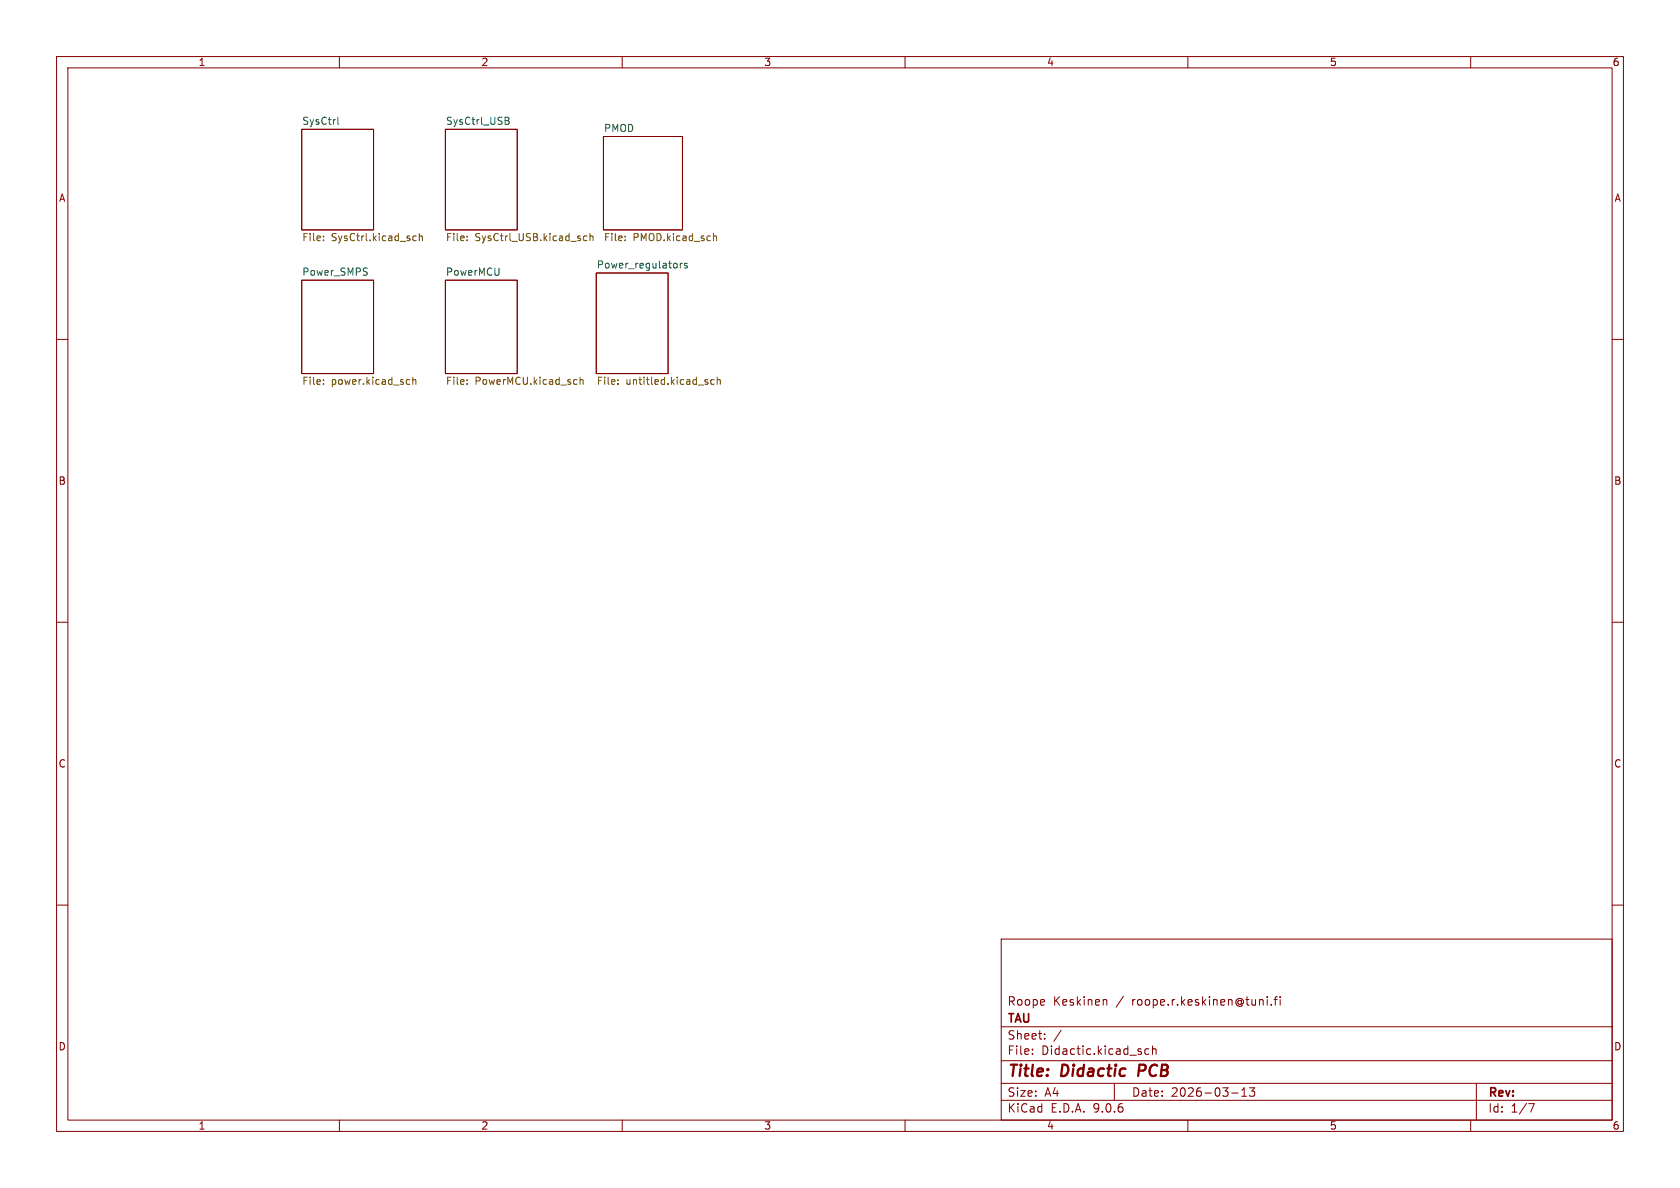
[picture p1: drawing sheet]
<svg xmlns="http://www.w3.org/2000/svg" width="297mm" height="210mm" viewBox="0 0 297 210" stroke-linecap="round" stroke-linejoin="round" font-family="sans-serif">
<g fill="none" stroke="#840000" stroke-width=".18">
<path d="M10 10h277v190h-277zM12 12h273v186h-273zM60 10v2M110 10v2M160 10v2M210 10v2M260 10v2M53.3 22.9h12.7v17.7h-12.7zM78.7 22.9h12.7v17.7h-12.7zM106.7 24.1h13.9v16.5h-13.9zM53.3 49.5h12.7v16.5h-12.7zM78.7 49.5h12.7v16.5h-12.7z"/>
<path d="M105.4 48.3h12.7v17.7h-12.7zM10 60h2M285 60h2M10 110h2M285 110h2M10 160h2M177 166h108v32h-108zM195.2 176.7h.3l.2 .2v.8M224 176.2v.1M224 176.7v1M224.7 177.6v.1M225.2 176.7h.6"/>
<path d="M225.8 176.2l-.3 .2v1.3M226.3 176.2v.1M226.3 176.7v1M285 160h2M60 198v2M110 198v2M160 198v2M177 194.5h108M177 191.5h108M177 187.5h108M177 181.5h108M182.5 186.3v.1"/>
<path d="M182.5 185.5v.1M184.7 183.6v.1M184.7 182.8v.1M187.6 182.1l-1.3 2M197 191.5v3M203.1 185.5l-.4-.1-.3 .3v.4l.1 .2h.6M203.7 185.5l.3-.1 .3 .1 .1 .9M203.7 184.9v1.5M210 198v2M217.7 193.2h1.2M219.5 193.8h.9M219.5 192.7l.5-.4v1.5"/>
<path d="M220.9 192.3h.9l-.5 .6 .4 .1v.7l-.2 .1h-.4l-.2-.1M260 198v2M261 191.5v6.5M270.2 195.1h1l-.6 1.5"/>
</g>
<path d="M201.5 188.2l-.3 2" fill="none" stroke="#840000" stroke-width=".4"/>
<path d="M59.7 20.7v1.1l.2 .2M89.3 20.7l.6 .1 .1 .3-.3 .2M89.3 21.3h.4M89.7 21.3l.3 .3v.3l-.7 .1M64.7 47.4h.2M64.9 48.2v.3M120.3 46.5v.9M120.6 46.5l-.3 .3M121.5 46.6l-.3-.1-.2 .2 .1 .2 .4 .1v.3h-.5" fill="none" stroke="#006464" stroke-width=".18"/>
<g fill="none" stroke="#725600" stroke-width=".18">
<path d="M57.2 42.4v.1M57.2 41.8v.1M73.1 42.5h.5M73.1 41.8h.5M74.1 41.8l.2-.1 .3 .1 .1 .7M74.1 41.3v1.2M82.6 42.4v.1M82.6 41.8v.1M103.8 41.8l-.4-.1-.2 .2 .1 .6h.5M104.3 41.8l.2-.1 .3 .1v.7M104.3 41.3v1.2M110.5 42.4v.1"/>
<path d="M110.5 41.8v.1M126.1 41.8l.2-.1 .3 .1 .1 .7M126.1 41.3v1.2M57.2 67.2v.1M57.2 67.8v.1M72.1 67.1l.3 .1M72.4 67.9h-.3M73 67.2l.2-.1 .3 .1v.7M73 66.7v1.2M82.6 67.2v.1M82.6 67.8v.1M101.6 67.1l.4 .1"/>
<path d="M102 67.9h-.4M102.5 67.2l.2-.1 .3 .1 .1 .7M102.5 66.7v1.2M109.3 67.8v.1M109.3 67.2v.1M126.3 67.2l-.4-.1-.3 .2 .2 .6h.5M126.8 67.2l.2-.1 .3 .1v.7M126.8 66.7v1.2"/>
</g>
<g font-size="2.8" fill="#840000">
<text x="178" y="190.9">Title:</text>
<text x="187.7" y="190.9">Didactic</text>
<text x="202.1" y="190.9">PCB</text>
</g>
<g font-size="2.1" fill="#840000">
<text x="178" y="178">Roope</text>
<text x="186.2" y="178">Keskinen</text>
<text x="197.4" y="178">/</text>
<text x="200.3" y="178">roope.r.keskinen@tuni.fi</text>
<text x="178" y="184">Sheet:</text>
<text x="178" y="181.2">TAU</text>
<text x="178" y="186.7">File:</text>
<text x="184.1" y="186.7">Didactic.kicad_sch</text>
<text x="178" y="196.9">KiCad</text>
<text x="178" y="194.1">Size:</text>
<text x="184.7" y="194.1">A4</text>
<text x="185.7" y="196.9">E.D.A.</text>
<text x="193.3" y="196.9">9.0.6</text>
<text x="200" y="194.1">Date:</text>
<text x="207" y="194.1">2026-03-13</text>
<text x="263" y="194.3">Rev:</text>
<text x="263" y="196.9">Id:</text>
<text x="267.1" y="196.9">1/7</text>
</g>
<g font-size="1.8" fill="#840000">
<text x="35" y="11.9">1</text>
<text x="85" y="11.9">2</text>
<text x="135" y="11.9">3</text>
<text x="185" y="11.9">4</text>
<text x="235" y="11.9">5</text>
<text x="285" y="11.9">6</text>
<text x="10.3" y="35.9">A</text>
<text x="285.3" y="35.9">A</text>
<text x="10.3" y="85.9">B</text>
<text x="285.3" y="85.9">B</text>
<text x="10.3" y="135.9">C</text>
<text x="285.3" y="135.9">C</text>
<text x="10.3" y="185.9">D</text>
<text x="285.3" y="185.9">D</text>
<text x="35" y="199.9">1</text>
<text x="85" y="199.9">2</text>
<text x="135" y="199.9">3</text>
<text x="185" y="199.9">4</text>
<text x="235" y="199.9">5</text>
<text x="285" y="199.9">6</text>
</g>
<g font-size="1.8" fill="#006464">
<text x="53.3" y="22.1">SysCtrl</text>
<text x="78.7" y="22.1">SysCtrl_USB</text>
<text x="106.7" y="23.4">PMOD</text>
<text x="105.4" y="47.5">Power_regulators</text>
<text x="53.3" y="48.8">Power_SMPS</text>
<text x="78.7" y="48.8">PowerMCU</text>
</g>
<g font-size="1.8" fill="#725600">
<text x="53.3" y="43">File:</text>
<text x="58.6" y="43">SysCtrl.kicad_sch</text>
<text x="78.7" y="43">File:</text>
<text x="84" y="43">SysCtrl_USB.kicad_sch</text>
<text x="106.7" y="43">File:</text>
<text x="111.9" y="43">PMOD.kicad_sch</text>
<text x="53.3" y="68.4">File:</text>
<text x="58.6" y="68.4">power.kicad_sch</text>
<text x="78.7" y="68.4">File:</text>
<text x="84" y="68.4">PowerMCU.kicad_sch</text>
<text x="105.4" y="68.4">File:</text>
<text x="110.6" y="68.4">untitled.kicad_sch</text>
</g>
</svg>
